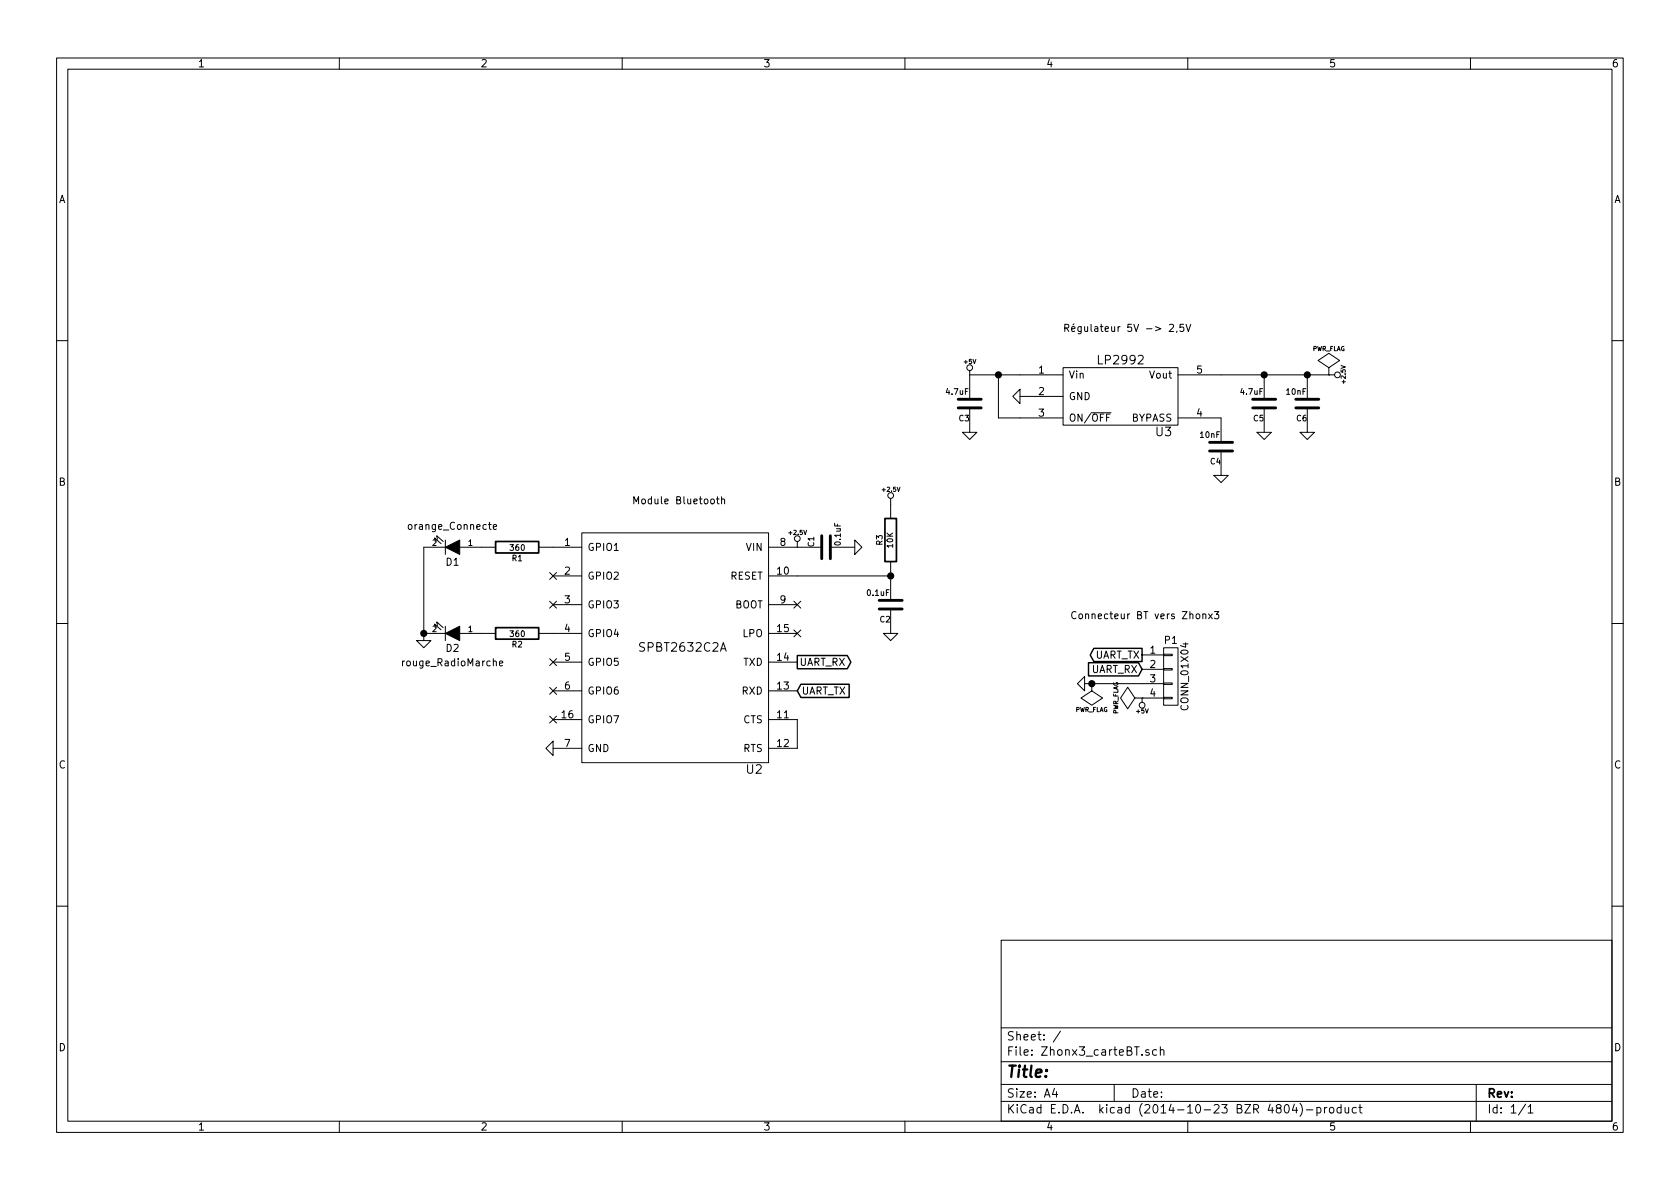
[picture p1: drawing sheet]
EESchema Schematic File Version 2
LIBS:power
LIBS:device
LIBS:transistors
LIBS:conn
LIBS:linear
LIBS:regul
LIBS:74xx
LIBS:cmos4000
LIBS:adc-dac
LIBS:memory
LIBS:xilinx
LIBS:special
LIBS:microcontrollers
LIBS:dsp
LIBS:microchip
LIBS:analog_switches
LIBS:motorola
LIBS:texas
LIBS:intel
LIBS:audio
LIBS:interface
LIBS:digital-audio
LIBS:philips
LIBS:display
LIBS:cypress
LIBS:siliconi
LIBS:opto
LIBS:atmel
LIBS:contrib
LIBS:valves
LIBS:zhonx3_bt
LIBS:Zhonx3_carteBT-cache
EELAYER 25 0
EELAYER END
$Descr A4 11693 8268
encoding utf-8
Sheet 1 1
Title ""
Date ""
Rev ""
Comp ""
Comment1 ""
Comment2 ""
Comment3 ""
Comment4 ""
$EndDescr
$Comp
L SPBT2632C2A U2
U 1 1
P 4050 5300
F 0 "U2" H 5250 5250 60  0000 C CNN
F 1 "SPBT2632C2A" H 4750 6100 60  0000 C CNN
F 2 "zhonx3_bt:SPBT2632C2A" H 4650 6300 60  0001 C CNN
F 3 "" H 4650 6300 60  0000 C CNN
	1    4050 5300
	1    0    0    -1  
$EndComp
NoConn ~ 3850 4200
NoConn ~ 3850 4000
NoConn ~ 3850 4600
NoConn ~ 5550 4400
NoConn ~ 5550 4200
$Comp
L R R1
U 1 1
P 3600 3800
F 0 "R1" V 3680 3800 40  0000 C CNN
F 1 "360" V 3607 3801 40  0000 C CNN
F 2 "SMD_Packages:SMD-0402_r" V 3530 3800 30  0001 C CNN
F 3 "" H 3600 3800 30  0000 C CNN
	1    3600 3800
	0    1    1    0   
$EndComp
$Comp
L R R2
U 1 1
P 3600 4400
F 0 "R2" V 3680 4400 40  0000 C CNN
F 1 "360" V 3607 4401 40  0000 C CNN
F 2 "SMD_Packages:SMD-0402_r" V 3530 4400 30  0001 C CNN
F 3 "" H 3600 4400 30  0000 C CNN
	1    3600 4400
	0    1    1    0   
$EndComp
$Comp
L LED D1
U 1 1
P 3150 3800
F 0 "D1" H 3150 3900 50  0000 C CNN
F 1 "orange_Connecte" H 3150 3650 50  0000 C CNN
F 2 "LEDs:LED-0603" H 3150 3800 60  0001 C CNN
F 3 "" H 3150 3800 60  0000 C CNN
	1    3150 3800
	-1   0    0    1   
$EndComp
$Comp
L LED D2
U 1 1
P 3150 4400
F 0 "D2" H 3150 4500 50  0000 C CNN
F 1 "rouge_RadioMarche" H 3150 4600 50  0000 C CNN
F 2 "LEDs:LED-0603" H 3150 4400 60  0001 C CNN
F 3 "" H 3150 4400 60  0000 C CNN
	1    3150 4400
	-1   0    0    1   
$EndComp
$Comp
L GND #PWR01
U 1 1
P 2950 4450
F 0 "#PWR01" H 2950 4450 30  0001 C CNN
F 1 "GND" H 2950 4380 30  0001 C CNN
F 2 "" H 2950 4450 60  0000 C CNN
F 3 "" H 2950 4450 60  0000 C CNN
	1    2950 4450
	1    0    0    -1  
$EndComp
$Comp
L C C2
U 1 1
P 6200 4200
F 0 "C2" H 6200 4300 40  0000 L CNN
F 1 "0.1uF" H 6206 4115 40  0000 L CNN
F 2 "SMD_Packages:SMD-0402_c" H 6238 4050 30  0001 C CNN
F 3 "" H 6200 4200 60  0000 C CNN
	1    6200 4200
	-1   0    0    1   
$EndComp
$Comp
L R R3
U 1 1
P 6200 3750
F 0 "R3" V 6280 3750 40  0000 C CNN
F 1 "10K" V 6207 3751 40  0000 C CNN
F 2 "SMD_Packages:SMD-0402_r" V 6130 3750 30  0001 C CNN
F 3 "" H 6200 3750 30  0000 C CNN
	1    6200 3750
	-1   0    0    1   
$EndComp
$Comp
L GND #PWR02
U 1 1
P 6200 4400
F 0 "#PWR02" H 6200 4400 30  0001 C CNN
F 1 "GND" H 6200 4330 30  0001 C CNN
F 2 "" H 6200 4400 60  0000 C CNN
F 3 "" H 6200 4400 60  0000 C CNN
	1    6200 4400
	1    0    0    -1  
$EndComp
$Comp
L +2.5V #PWR03
U 1 1
P 6200 3500
F 0 "#PWR03" H 6200 3450 20  0001 C CNN
F 1 "+2.5V" H 6200 3600 30  0000 C CNN
F 2 "" H 6200 3500 60  0000 C CNN
F 3 "" H 6200 3500 60  0000 C CNN
	1    6200 3500
	1    0    0    -1  
$EndComp
$Comp
L +2.5V #PWR04
U 1 1
P 5550 3800
F 0 "#PWR04" H 5550 3750 20  0001 C CNN
F 1 "+2.5V" H 5550 3900 30  0000 C CNN
F 2 "" H 5550 3800 60  0000 C CNN
F 3 "" H 5550 3800 60  0000 C CNN
	1    5550 3800
	1    0    0    -1  
$EndComp
$Comp
L C C1
U 1 1
P 5750 3800
F 0 "C1" H 5750 3900 40  0000 L CNN
F 1 "0.1uF" H 5756 3715 40  0000 L CNN
F 2 "SMD_Packages:SMD-0402_c" H 5788 3650 30  0001 C CNN
F 3 "" H 5750 3800 60  0000 C CNN
	1    5750 3800
	0    -1   -1   0   
$EndComp
$Comp
L GND #PWR05
U 1 1
P 5950 3800
F 0 "#PWR05" H 5950 3800 30  0001 C CNN
F 1 "GND" H 5950 3730 30  0001 C CNN
F 2 "" H 5950 3800 60  0000 C CNN
F 3 "" H 5950 3800 60  0000 C CNN
	1    5950 3800
	0    -1   -1   0   
$EndComp
NoConn ~ 3850 4800
NoConn ~ 3850 5000
$Comp
L GND #PWR06
U 1 1
P 3850 5200
F 0 "#PWR06" H 3850 5200 30  0001 C CNN
F 1 "GND" H 3850 5130 30  0001 C CNN
F 2 "" H 3850 5200 60  0000 C CNN
F 3 "" H 3850 5200 60  0000 C CNN
	1    3850 5200
	0    1    1    0   
$EndComp
$Comp
L CONN_01X04 P1
U 1 1
P 8150 4700
F 0 "P1" H 8150 4950 50  0000 C CNN
F 1 "CONN_01X04" V 8250 4700 50  0000 C CNN
F 2 "Socket_Strips:Socket_Strip_Straight_1x04" H 8150 4700 60  0001 C CNN
F 3 "" H 8150 4700 60  0000 C CNN
	1    8150 4700
	1    0    0    -1  
$EndComp
$Comp
L GND #PWR07
U 1 1
P 7550 4750
F 0 "#PWR07" H 7550 4750 30  0001 C CNN
F 1 "GND" H 7550 4680 30  0001 C CNN
F 2 "" H 7550 4750 60  0000 C CNN
F 3 "" H 7550 4750 60  0000 C CNN
	1    7550 4750
	0    1    1    0   
$EndComp
$Comp
L PWR_FLAG #FLG08
U 1 1
P 7950 4850
F 0 "#FLG08" H 7950 4945 30  0001 C CNN
F 1 "PWR_FLAG" H 7950 5030 30  0000 C CNN
F 2 "" H 7950 4850 60  0000 C CNN
F 3 "" H 7950 4850 60  0000 C CNN
	1    7950 4850
	0    -1   -1   0   
$EndComp
$Comp
L PWR_FLAG #FLG09
U 1 1
P 7600 4750
F 0 "#FLG09" H 7600 4845 30  0001 C CNN
F 1 "PWR_FLAG" H 7600 4930 30  0000 C CNN
F 2 "" H 7600 4750 60  0000 C CNN
F 3 "" H 7600 4750 60  0000 C CNN
	1    7600 4750
	-1   0    0    1   
$EndComp
$Comp
L LP2992 U3
U 1 1
P 7800 2750
F 0 "U3" H 8100 2500 60  0000 C CNN
F 1 "LP2992" H 7800 3000 60  0000 C CNN
F 2 "SMD_Packages:SOT-23-5" H 8900 2900 60  0001 C CNN
F 3 "" H 8900 2900 60  0000 C CNN
	1    7800 2750
	1    0    0    -1  
$EndComp
$Comp
L C C4
U 1 1
P 8500 3100
F 0 "C4" H 8500 3200 40  0000 L CNN
F 1 "10nF" H 8506 3015 40  0000 L CNN
F 2 "SMD_Packages:SMD-0402_c" H 8538 2950 30  0001 C CNN
F 3 "" H 8500 3100 60  0000 C CNN
	1    8500 3100
	-1   0    0    1   
$EndComp
$Comp
L +5V #PWR010
U 1 1
P 7950 4850
F 0 "#PWR010" H 7950 4940 20  0001 C CNN
F 1 "+5V" H 7950 4940 30  0000 C CNN
F 2 "" H 7950 4850 60  0000 C CNN
F 3 "" H 7950 4850 60  0000 C CNN
	1    7950 4850
	-1   0    0    1   
$EndComp
Text GLabel 7950 4550 0    50   Output ~ 0
UART_TX
Text GLabel 7950 4650 0    50   Input ~ 0
UART_RX
Text GLabel 5550 4800 2    50   Input ~ 0
UART_TX
Text GLabel 5550 4600 2    50   Output ~ 0
UART_RX
$Comp
L GND #PWR011
U 1 1
P 8500 3300
F 0 "#PWR011" H 8500 3300 30  0001 C CNN
F 1 "GND" H 8500 3230 30  0001 C CNN
F 2 "" H 8500 3300 60  0000 C CNN
F 3 "" H 8500 3300 60  0000 C CNN
	1    8500 3300
	1    0    0    -1  
$EndComp
$Comp
L GND #PWR012
U 1 1
P 7100 2750
F 0 "#PWR012" H 7100 2750 30  0001 C CNN
F 1 "GND" H 7100 2680 30  0001 C CNN
F 2 "" H 7100 2750 60  0000 C CNN
F 3 "" H 7100 2750 60  0000 C CNN
	1    7100 2750
	0    1    1    0   
$EndComp
$Comp
L C C3
U 1 1
P 6750 2800
F 0 "C3" H 6750 2900 40  0000 L CNN
F 1 "4.7uF" H 6756 2715 40  0000 L CNN
F 2 "SMD_Packages:SMD-0402_c" H 6788 2650 30  0001 C CNN
F 3 "" H 6750 2800 60  0000 C CNN
	1    6750 2800
	-1   0    0    1   
$EndComp
Wire Wire Line
	7550 4750 7950 4750
Wire Wire Line
	5550 4000 6200 4000
Connection ~ 6200 4000
Connection ~ 2950 4400
Wire Wire Line
	2950 4450 2950 3800
Wire Wire Line
	5550 5000 5550 5200
Wire Wire Line
	7100 2900 6950 2900
Wire Wire Line
	6950 2900 6950 2600
Wire Wire Line
	6750 2600 7100 2600
Connection ~ 6950 2600
$Comp
L GND #PWR013
U 1 1
P 6750 3000
F 0 "#PWR013" H 6750 3000 30  0001 C CNN
F 1 "GND" H 6750 2930 30  0001 C CNN
F 2 "" H 6750 3000 60  0000 C CNN
F 3 "" H 6750 3000 60  0000 C CNN
	1    6750 3000
	1    0    0    -1  
$EndComp
$Comp
L +5V #PWR014
U 1 1
P 6750 2600
F 0 "#PWR014" H 6750 2690 20  0001 C CNN
F 1 "+5V" H 6750 2690 30  0000 C CNN
F 2 "" H 6750 2600 60  0000 C CNN
F 3 "" H 6750 2600 60  0000 C CNN
	1    6750 2600
	1    0    0    -1  
$EndComp
$Comp
L +2.5V #PWR015
U 1 1
P 9250 2600
F 0 "#PWR015" H 9250 2550 20  0001 C CNN
F 1 "+2.5V" H 9250 2700 30  0000 C CNN
F 2 "" H 9250 2600 60  0000 C CNN
F 3 "" H 9250 2600 60  0000 C CNN
	1    9250 2600
	0    1    1    0   
$EndComp
$Comp
L PWR_FLAG #FLG016
U 1 1
P 9250 2600
F 0 "#FLG016" H 9250 2695 30  0001 C CNN
F 1 "PWR_FLAG" H 9250 2780 30  0000 C CNN
F 2 "" H 9250 2600 60  0000 C CNN
F 3 "" H 9250 2600 60  0000 C CNN
	1    9250 2600
	1    0    0    -1  
$EndComp
$Comp
L C C5
U 1 1
P 8800 2800
F 0 "C5" H 8800 2900 40  0000 L CNN
F 1 "4.7uF" H 8806 2715 40  0000 L CNN
F 2 "SMD_Packages:SMD-0402_c" H 8838 2650 30  0001 C CNN
F 3 "" H 8800 2800 60  0000 C CNN
	1    8800 2800
	-1   0    0    1   
$EndComp
$Comp
L C C6
U 1 1
P 9100 2800
F 0 "C6" H 9100 2900 40  0000 L CNN
F 1 "10nF" H 9106 2715 40  0000 L CNN
F 2 "SMD_Packages:SMD-0402_c" H 9138 2650 30  0001 C CNN
F 3 "" H 9100 2800 60  0000 C CNN
	1    9100 2800
	-1   0    0    1   
$EndComp
Wire Wire Line
	9250 2600 8500 2600
$Comp
L GND #PWR017
U 1 1
P 8800 3000
F 0 "#PWR017" H 8800 3000 30  0001 C CNN
F 1 "GND" H 8800 2930 30  0001 C CNN
F 2 "" H 8800 3000 60  0000 C CNN
F 3 "" H 8800 3000 60  0000 C CNN
	1    8800 3000
	1    0    0    -1  
$EndComp
Connection ~ 9100 2600
Connection ~ 8800 2600
$Comp
L GND #PWR018
U 1 1
P 9100 3000
F 0 "#PWR018" H 9100 3000 30  0001 C CNN
F 1 "GND" H 9100 2930 30  0001 C CNN
F 2 "" H 9100 3000 60  0000 C CNN
F 3 "" H 9100 3000 60  0000 C CNN
	1    9100 3000
	1    0    0    -1  
$EndComp
Connection ~ 7600 4750
Text Notes 7450 4300 0    50   ~ 0
Connecteur BT vers Zhonx3
Text Notes 7400 2300 0    50   ~ 0
Régulateur 5V -> 2,5V
Text Notes 4400 3500 0    50   ~ 0
Module Bluetooth
$EndSCHEMATC
